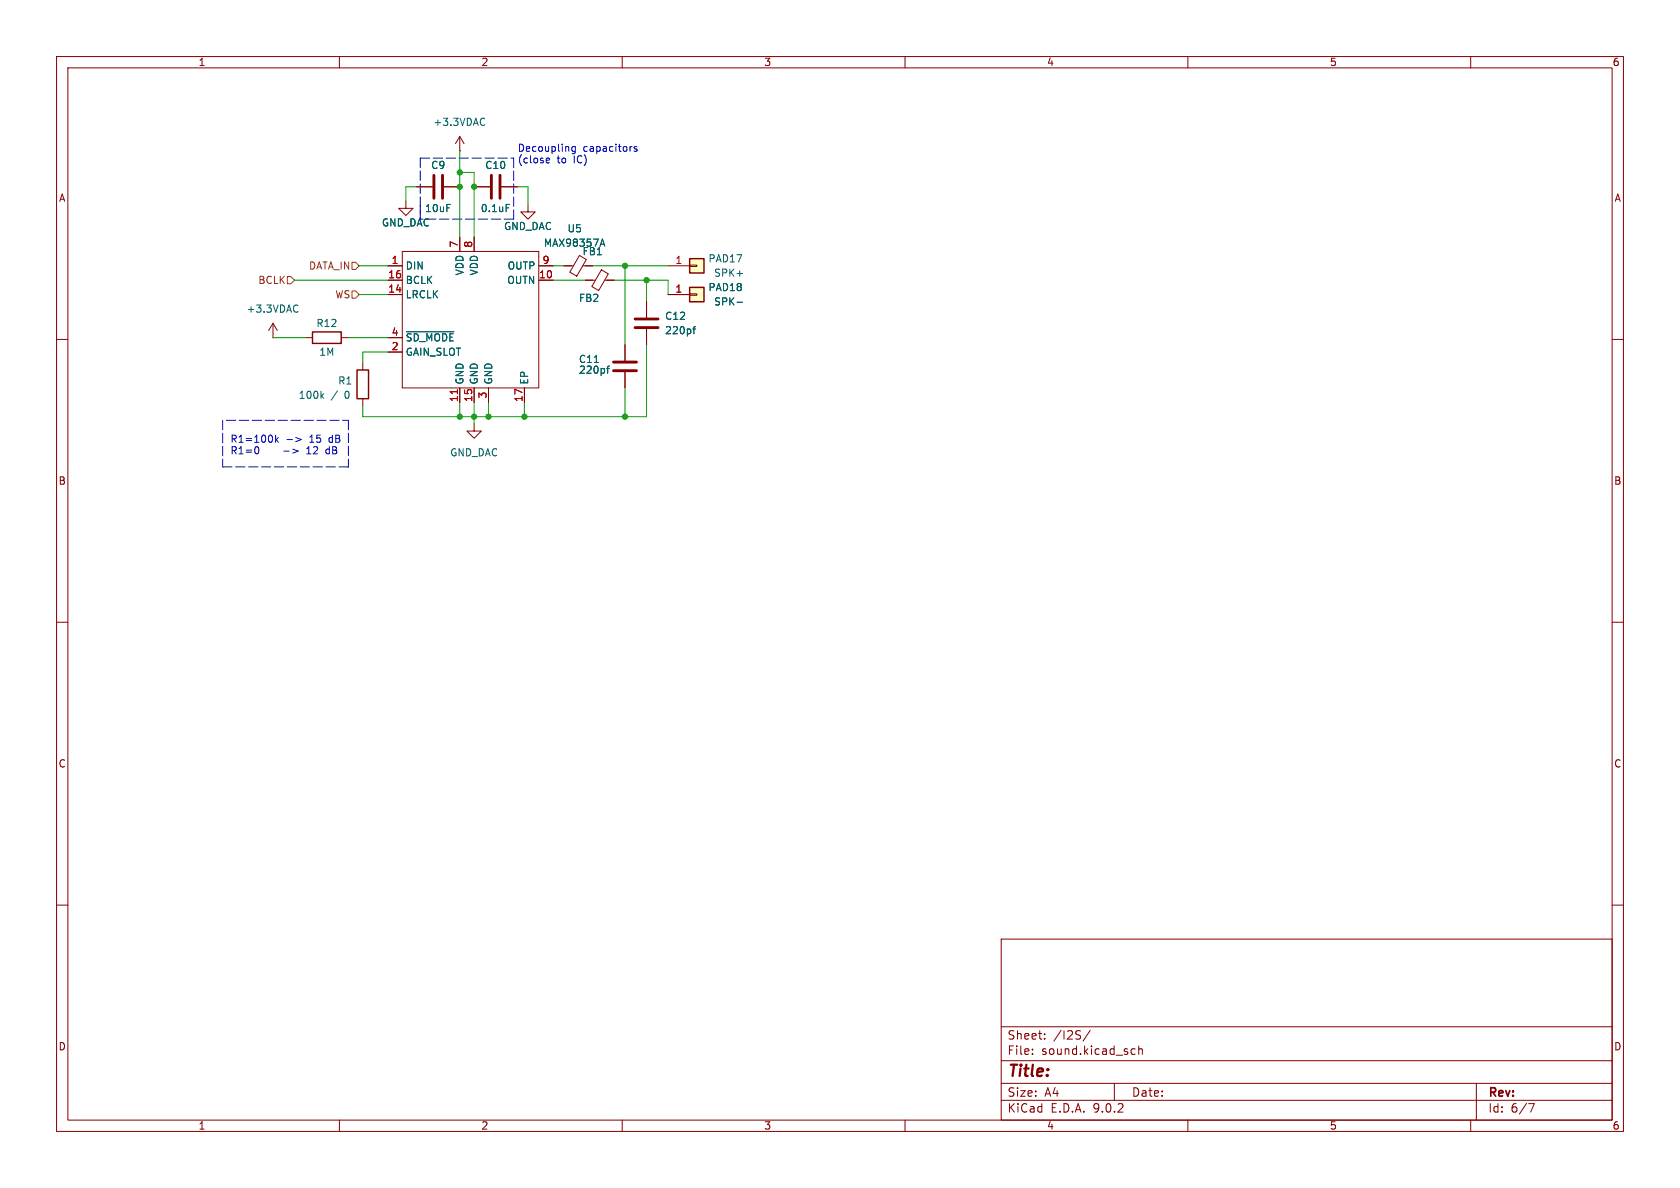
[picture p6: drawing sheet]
<svg xmlns="http://www.w3.org/2000/svg" width="297mm" height="210mm" viewBox="0 0 297 210" stroke-linecap="round" stroke-linejoin="round" font-family="sans-serif">
<g fill="none" stroke="#840000" stroke-width=".18">
<path d="M10 10h277v190h-277zM12 12h273v186h-273zM60 10v2M110 10v2M160 10v2M210 10v2M260 10v2M71.8 35.6v1.2h1.2l-1.2 1.3-1.3-1.3h1.3M10 60h2M285 60h2M10 110h2M285 110h2"/>
<path d="M10 160h2M177 166h108v32h-108zM285 160h2M60 198v2M110 198v2M160 198v2M177 194.5h108M177 191.5h108M177 187.5h108M177 181.5h108M182.5 186.3v.1M182.5 185.5v.1"/>
<path d="M184.7 183.6v.1M184.7 182.8v.1M192.7 182.1l-1.2 2M197 191.5v3M200.1 186.3h.6M200.1 185.5h.6M201.3 185.5l.2-.1 .4 .1 .1 .9M201.3 184.9v1.5M210 198v2M260 198v2M261 191.5v6.5M270.2 195.1h1l-.6 1.5"/>
</g>
<path d="M121.9 45.7h2.6v2.6h-2.6z" fill="#ffffc2"/>
<path d="M121.9 45.7h2.6v2.6h-2.6z" fill="none" stroke="#840000" stroke-width=".25"/>
<path d="M73.7 33h2.8M78.5 33h2.8M114.3 53.3v2.8M114.3 58.2v2.8M118.1 47h3.8M121.9 46.9h1.3v.2h-1.3z" fill="none" stroke="#840000" stroke-width=".18"/>
<path d="M76.7 31v4.1M78.2 31v4.1M112.3 56.4h4M112.3 57.9h4" fill="none" stroke="#840000" stroke-width=".51"/>
<path d="M122.5 58.2h.5M123 57.7l-.3 .2v1.1" fill="none" stroke="#006464" stroke-width=".18"/>
<path d="M121.9 50.8h2.6v2.5h-2.6z" fill="#ffffc2"/>
<path d="M55.2 58.7h5.1v2h-5.1zM121.9 50.8h2.6v2.5h-2.6zM63.1 65.4h2.1v5.1h-2.1z" fill="none" stroke="#840000" stroke-width=".25"/>
<g fill="none" stroke="#840000" stroke-width=".18">
<path d="M73.7 33h2.8M78.5 33h2.8M81.3 26.7h.1M81.3 24.1l-.8 1.3M81.3 24.1l.7 1.3M81.3 24.1v2.6M83.8 33h2.8M88.6 33h2.8M93.3 36.2v1.3h1.3l-1.3 1.2-1.2-1.2h1.2M48.3 59.7h.1M48.3 57.2l-.8 1.2M48.3 57.2l.7 1.2"/>
<path d="M48.3 57.2v2.5M54 59.7h1.2M60.3 59.7h1.3M68.6 52.1h2.5M68.6 49.5h2.5M68.6 59.7h2.5M68.6 47h2.5M71.1 44.5h24.1v24.1h-24.1zM81.3 41.9v2.6M83.8 41.9v2.6M95.2 49.5h2.6M95.2 47h2.6"/>
<path d="M99.7 47h1.6M102.4 45.2l1.3 .7-1.7 2.9-1.3-.7zM103 47h1.8M103.5 49.5h1.8M106.3 47.7l1.2 .7-1.7 3-1.2-.8zM106.9 49.5h1.7M114.3 53.3v2.8M114.3 58.2v2.8M118.1 52.1h3.8M121.9 51.9h1.3v.3h-1.3zM64.1 64.1v1.3M64.1 70.5v1.3"/>
<path d="M68.6 62.2h2.5M81.3 68.6v2.5M83.8 74.9v1.3h1.3l-1.3 1.3-1.3-1.3h1.3M83.8 68.6v2.5M86.4 68.6v2.5M92.7 68.6v2.5M110.5 61v2.8M110.5 65.8v2.8"/>
</g>
<g fill="none" stroke="#006464" stroke-width=".18">
<path d="M85.5 20.9l.2 .1M85.7 22l-.2 .2M89.5 36.1h.6M52.4 53.9l.3 .1M52.7 55.1l-.3 .1M71.9 58.6h8.3M106.2 43.2h.6M106.5 42.3l.4 1.2M122.5 58.2h.5M123 57.7l-.3 .2v1.1M130.3 53.4h1M56.9 69.9l.3 .5"/>
<path d="M57.2 69.6l-.5 .5M105.1 64.1h.7M107.2 65.1h.5M107.7 64.7l-.3 .2v1.1"/>
</g>
<path d="M86.9 31v4.1M88.4 31v4.1M108.5 64h4M108.5 65.5h4" fill="none" stroke="#840000" stroke-width=".51"/>
<path d="M80.9 68.9v.7" fill="none" stroke="#a90000" stroke-width=".18"/>
<path d="M50.8 48.9h.6l.7 .6-.7 .7h-.6zM62.2 46.4h.7l.6 .6-.6 .6h-.7zM62.2 51.4h.7l.6 .7-.6 .6h-.7z" fill="none" stroke="#725600" stroke-width=".18"/>
<path d="M74.3 27.9h16.5M74.3 36.2v2.5M74.3 27.9v10.8M90.8 27.9v10.8M90.8 38.7h-16.5M39.4 74.3v8.3M40 74.3h21.6M61.6 74.3v8.3M61.6 82.6h-22.2" fill="none" stroke="#0000c2" stroke-width=".18" stroke-dasharray="1.7 .6"/>
<g fill="none" stroke="#009600" stroke-width=".18">
<path d="M73.7 33h-1.9v2.6M81.3 30.5h2.5v11.4M81.3 26.7v15.2M91.4 33h1.9v3.2M48.3 59.7h5.7M52.1 49.5h16.5M61.6 59.7h7M63.5 47h5.1M63.5 52.1h5.1M97.8 49.5h5.7M97.8 47h1.9M104.8 47h13.3"/>
<path d="M108.6 49.5h9.5v2.6M110.5 47v14M114.3 49.5v3.8M68.6 62.2h-4.5v1.9M81.3 71.1v2.6M83.8 71.1v3.8M86.4 71.1v2.6M92.7 71.1v2.6M110.5 68.6v5.1M114.3 61v12.7h-50.2v-1.9"/>
</g>
<g fill="none" stroke="#0000c2" stroke-width=".18">
<path d="M96.6 28.7h.5M96.6 28l.4-.1 .2 .4-.6 .1M101.7 25.9l-.1 1.2M101.7 26l-.4-.1-.2 .2 .1 .6h.5M111.6 25.9h.1M112.6 26l-.3-.1-.2 .2 .1 .2 .4 .1v.3h-.5M45.5 79a.79 .79 0 0 1 0 1.2M48.7 76.9v1.3M48.8 77.7l.4 .5M49.2 77.3l-.5 .5M50.7 77.7h1M52.3 77.3l1 .4-1 .4"/>
<path d="M54.5 79.1l-.3 .2M58.1 79.4h-.4l-.1 .2 .1 .5 .4 .1M54.2 80.2h.8"/>
</g>
<g fill="#009600" stroke="#009600" stroke-width=".18">
<circle cx="110.5" cy="73.7" r=".46"/>
<circle cx="92.7" cy="73.7" r=".46"/>
<circle cx="86.4" cy="73.7" r=".46"/>
<circle cx="110.5" cy="47" r=".46"/>
<circle cx="114.3" cy="49.5" r=".46"/>
<circle cx="81.3" cy="73.7" r=".46"/>
<circle cx="83.8" cy="73.7" r=".46"/>
<circle cx="81.3" cy="30.5" r=".46"/>
<circle cx="81.3" cy="33" r=".46"/>
<circle cx="83.8" cy="33" r=".46"/>
</g>
<text font-size="2.8" fill="#840000" x="178" y="190.9">Title:</text>
<g font-size="2.1" fill="#840000">
<text x="178" y="184">Sheet:</text>
<text x="186.2" y="184">/I2S/</text>
<text x="178" y="186.7">File:</text>
<text x="184.1" y="186.7">sound.kicad_sch</text>
<text x="178" y="196.9">KiCad</text>
<text x="178" y="194.1">Size:</text>
<text x="184.7" y="194.1">A4</text>
<text x="185.7" y="196.9">E.D.A.</text>
<text x="193.3" y="196.9">9.0.2</text>
<text x="200" y="194.1">Date:</text>
<text x="263" y="194.3">Rev:</text>
<text x="263" y="196.9">Id:</text>
<text x="267.1" y="196.9">6/7</text>
</g>
<g font-size="1.8" fill="#840000">
<text x="35" y="11.9">1</text>
<text x="85" y="11.9">2</text>
<text x="135" y="11.9">3</text>
<text x="185" y="11.9">4</text>
<text x="235" y="11.9">5</text>
<text x="285" y="11.9">6</text>
<text x="10.3" y="35.9">A</text>
<text x="285.3" y="35.9">A</text>
<text x="10.3" y="85.9">B</text>
<text x="285.3" y="85.9">B</text>
<text x="10.3" y="135.9">C</text>
<text x="285.3" y="135.9">C</text>
<text x="10.3" y="185.9">D</text>
<text x="285.3" y="185.9">D</text>
<text x="35" y="199.9">1</text>
<text x="85" y="199.9">2</text>
<text x="135" y="199.9">3</text>
<text x="185" y="199.9">4</text>
<text x="235" y="199.9">5</text>
<text x="285" y="199.9">6</text>
</g>
<g font-size="1.8" fill="#006464">
<text x="76.5" y="22.5">+3.3VDAC</text>
<text x="76.1" y="30.1">C9</text>
<text x="85.7" y="30.1">C10</text>
<text x="67.4" y="40.2">GND_DAC</text>
<text x="75" y="37.7">10uF</text>
<text x="84.9" y="37.7">0.1uF</text>
<text x="89" y="40.9">GND_DAC</text>
<text x="100.2" y="41.3">U5</text>
<text x="71.6" y="47.9">DIN</text>
<text x="89.6" y="47.9">OUTP</text>
<text x="96.1" y="43.8">MAX98357A</text>
<text x="102.9" y="45.3">FB1</text>
<text x="125.1" y="46.6">PAD17</text>
<text x="71.6" y="50.4">BCLK</text>
<text x="71.6" y="52.9">LRCLK</text>
<text x="82.1" y="48.8" transform="rotate(-90 82.1 48.8)">VDD</text>
<text x="84.7" y="48.8" transform="rotate(-90 84.7 48.8)">VDD</text>
<text x="89.6" y="50.4">OUTN</text>
<text x="102.3" y="53.6">FB2</text>
<text x="125.1" y="51.7">PAD18</text>
<text x="126.1" y="49.1">SPK+</text>
<text x="43.5" y="55.5">+3.3VDAC</text>
<text x="55.8" y="58">R12</text>
<text x="117.5" y="56.7">C12</text>
<text x="117.5" y="59.3">220pf</text>
<text x="126.1" y="54.2">SPK-</text>
<text x="56.4" y="63.1">1M</text>
<text x="71.6" y="60.6">~{SD_MODE}</text>
<text x="71.6" y="63.1">GAIN_SLOT</text>
<text x="102.2" y="64.4">C11</text>
<text x="52.7" y="70.7">100k</text>
<text x="58.5" y="70.7">/</text>
<text x="59.7" y="68.2">R1</text>
<text x="61" y="70.7">0</text>
<text x="82.1" y="68.1" transform="rotate(-90 82.1 68.1)">GND</text>
<text x="84.7" y="68.1" transform="rotate(-90 84.7 68.1)">GND</text>
<text x="87.2" y="68.1" transform="rotate(-90 87.2 68.1)">GND</text>
<text x="93.6" y="68.1" transform="rotate(-90 93.6 68.1)">EP</text>
<text x="102.2" y="66.3">220pf</text>
<text x="79.5" y="80.9">GND_DAC</text>
</g>
<g font-size="1.8" fill="#0000c2">
<text x="91.4" y="26.9">Decoupling</text>
<text x="91.4" y="29">(close</text>
<text x="98.5" y="29">to</text>
<text x="101.5" y="29">IC)</text>
<text x="103.1" y="26.9">capacitors</text>
<text x="40.6" y="78.4">R1=100k</text>
<text x="40.6" y="80.4">R1=0</text>
<text x="50.6" y="80.4">-&gt;</text>
<text x="54.8" y="78.4">15</text>
<text x="54.9" y="80.4">12</text>
<text x="58.4" y="78.4">dB</text>
<text x="58.5" y="80.4">dB</text>
</g>
<g font-size="1.8" fill="#725600">
<text x="54.5" y="47.9">DATA_IN</text>
<text x="45.6" y="50.4">BCLK</text>
<text x="59.2" y="52.9">WS</text>
</g>
<g font-size="1.8" fill="#a90000">
<text x="69.1" y="46.7">1</text>
<text x="81" y="43.9" transform="rotate(-90 81 43.9)">7</text>
<text x="83.6" y="43.9" transform="rotate(-90 83.6 43.9)">8</text>
<text x="95.8" y="46.7">9</text>
<text x="119.3" y="46.7">1</text>
<text x="68.5" y="49.3">16</text>
<text x="68.5" y="51.8">14</text>
<text x="95.2" y="49.3">10</text>
<text x="119.3" y="51.8">1</text>
<text x="69.1" y="59.4">4</text>
<text x="69.1" y="62">2</text>
<text x="81" y="71.2" transform="rotate(-90 81 71.2)">11</text>
<text x="83.6" y="71.2" transform="rotate(-90 83.6 71.2)">15</text>
<text x="86.1" y="70.6" transform="rotate(-90 86.1 70.6)">3</text>
<text x="92.5" y="71.2" transform="rotate(-90 92.5 71.2)">17</text>
</g>
</svg>
